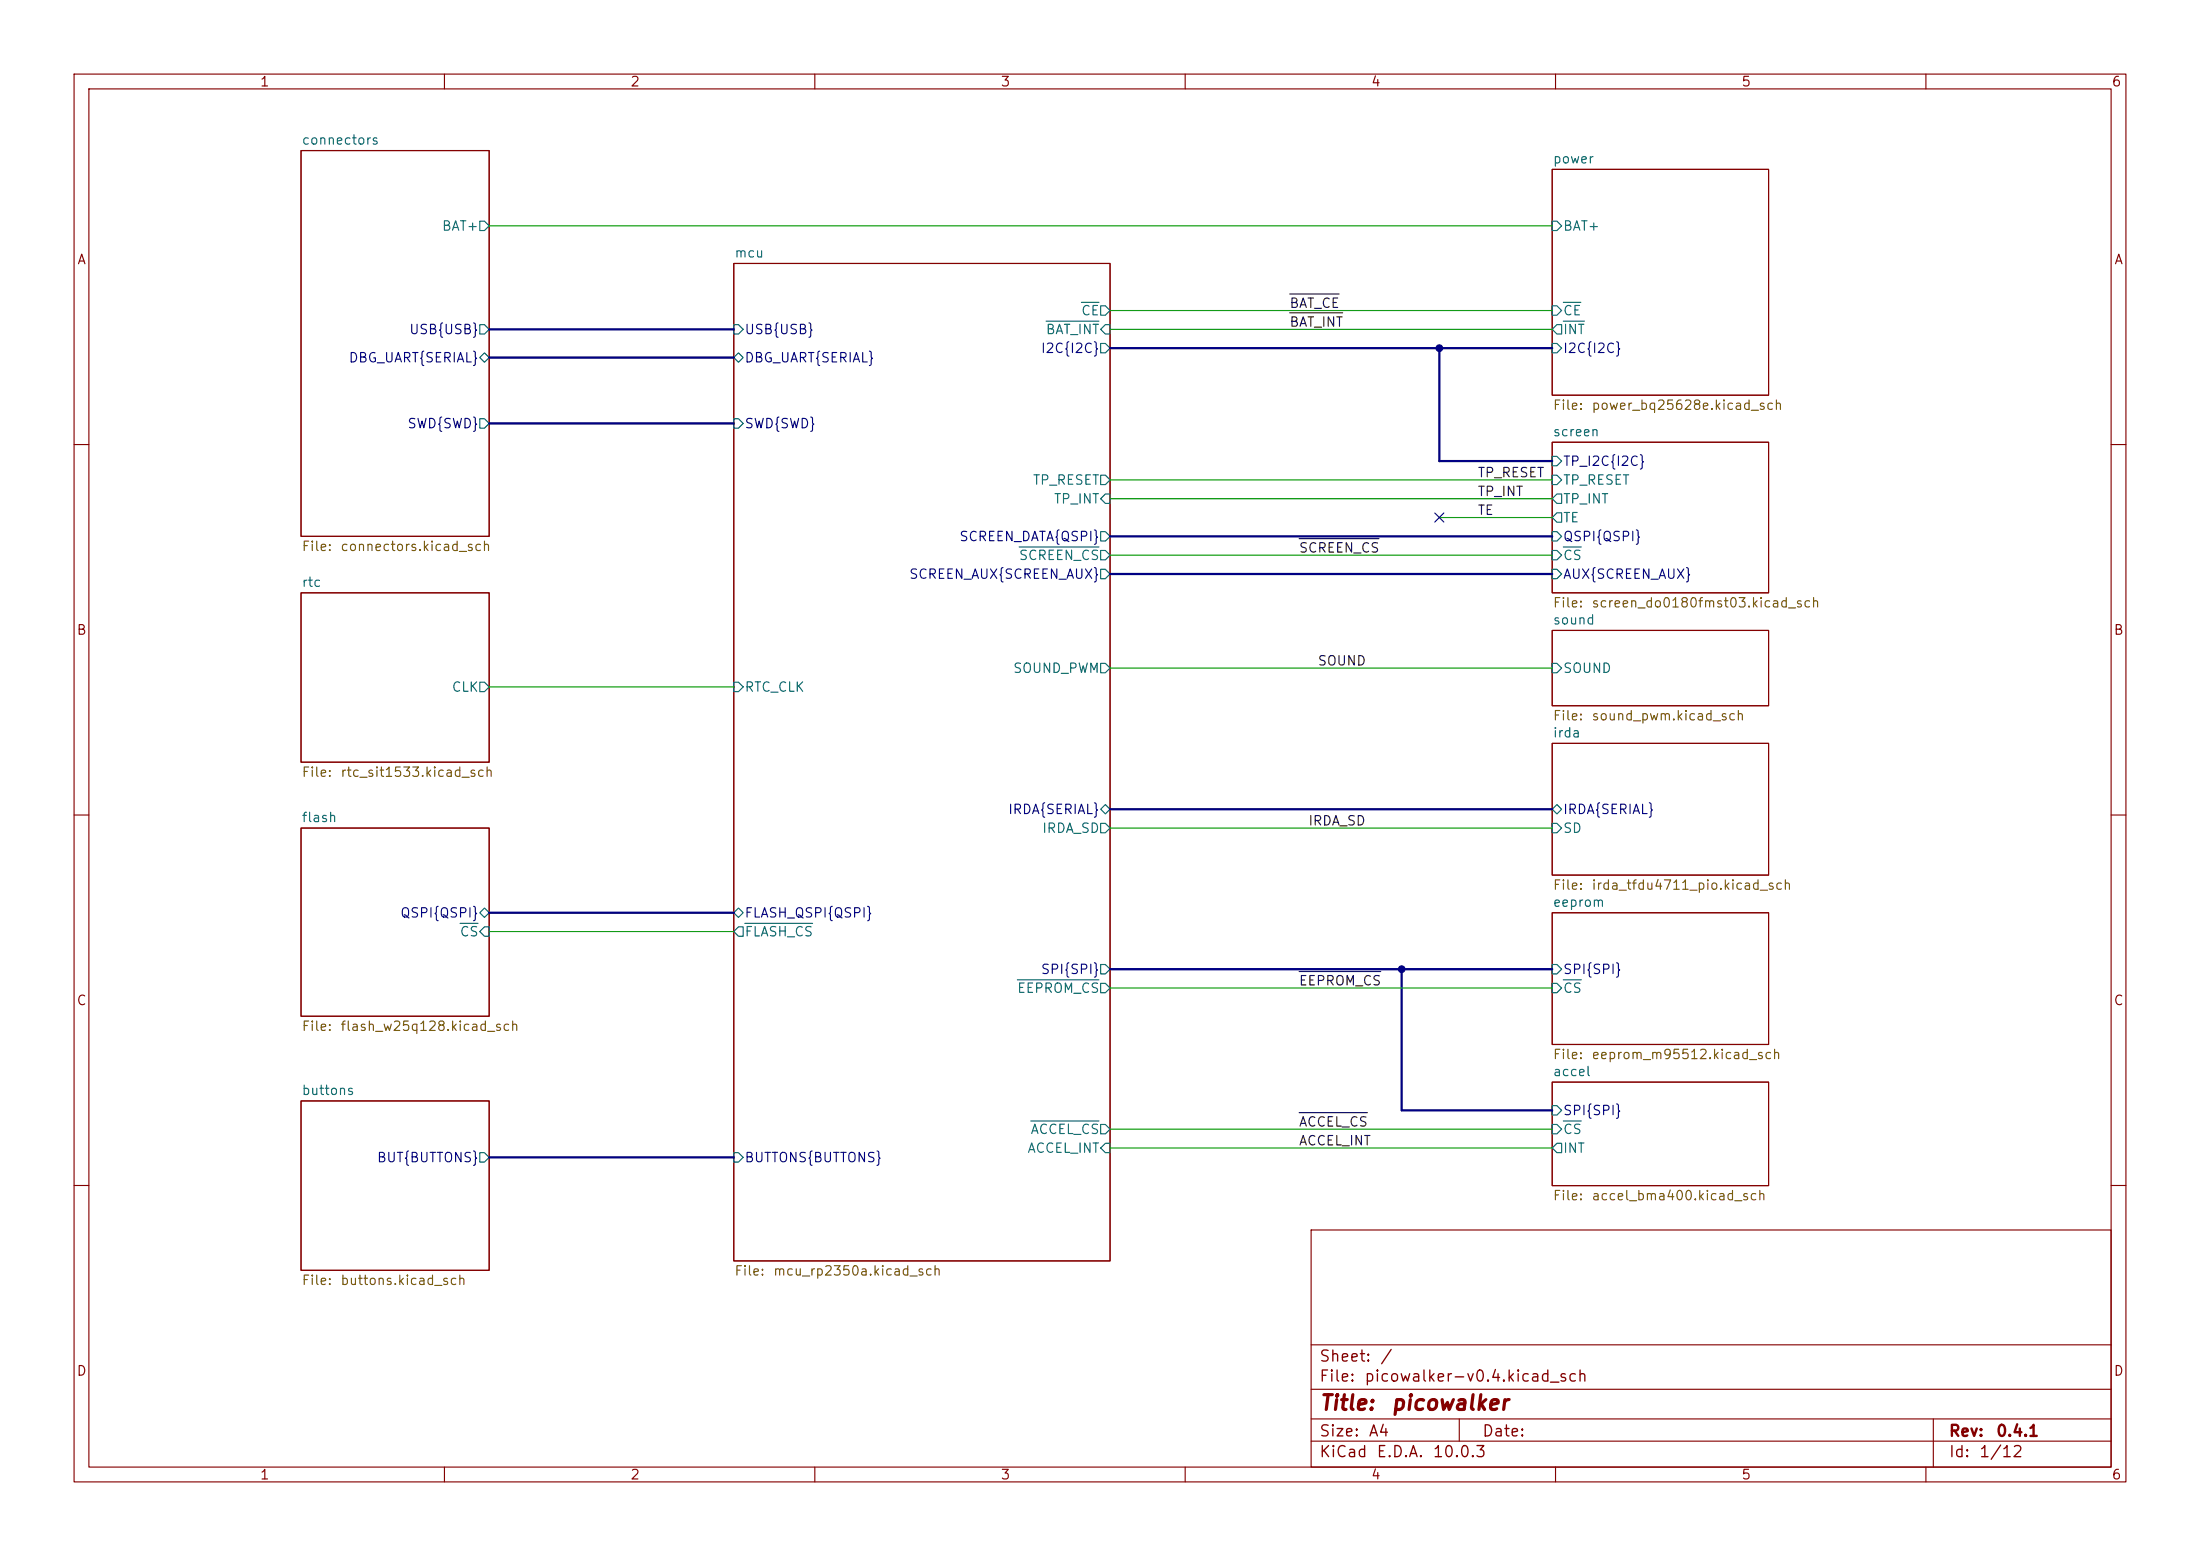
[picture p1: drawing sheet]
<svg xmlns="http://www.w3.org/2000/svg" width="297mm" height="210mm" viewBox="0 0 297 210" stroke-linecap="round" stroke-linejoin="round" font-family="sans-serif">
<g fill="none" stroke="#840000" stroke-width=".15">
<path d="M10 10h277v190h-277zM12 12h273v186h-273zM60 10v2M110 10v2M160 10v2M210 10v2M260 10v2M40.6 20.3h25.4v52.1h-25.4zM99.1 35.6h50.8v134.6h-50.8zM209.5 22.9h29.3v30.4h-29.3zM209.5 59.7h29.3v20.3h-29.3zM10 60h2"/>
<path d="M285 60h2M40.6 80h25.4v22.9h-25.4zM209.5 85.1h29.3v10.2h-29.3zM10 110h2M40.6 111.8h25.4v25.4h-25.4zM209.5 100.3h29.3v17.8h-29.3zM285 110h2M209.5 123.2h29.3v17.8h-29.3zM40.6 148.6h25.4v22.9h-25.4zM209.5 146.1h29.3v13.9h-29.3zM10 160h2M177 166h108v32h-108z"/>
<path d="M285 160h2M60 198v2M110 198v2M160 198v2M177 194.5h108M177 191.5h108M177 187.5h108M177 181.5h108M197 191.5v3M210 198v2M260 198v2M261 191.5v6.5"/>
</g>
<g fill="none" stroke="#006464" stroke-width=".15">
<path d="M64.8 29.8h.6l.6 .7-.6 .6h-.6zM209.5 29.8h.7l.6 .7-.6 .6h-.7zM64.8 43.8h.6l.6 .7-.6 .6h-.6zM64.8 48.3l.6-.7 .6 .7-.6 .6zM64.8 56.5h.6l.6 .7-.6 .6h-.6zM99.1 48.3l.6-.7 .6 .7-.6 .6zM99.1 43.8h.6l.6 .7-.6 .6h-.6zM99.1 56.5h.6l.6 .7-.6 .6h-.6zM141.2 43.3h7.2M146 40.8h2.4M148.6 46.4h.6l.7 .6-.7 .6h-.6zM148.6 41.3h.6l.7 .6-.7 .6h-.6z"/>
<path d="M149.2 43.8h.7v1.3h-.7l-.6-.6zM209.5 44.5l.7-.7h.6v1.3h-.6zM209.5 41.3h.7l.6 .6-.6 .6h-.7zM209.5 46.4h.7l.6 .6-.6 .6h-.7zM211 40.8h2.4M211 43.3h2.9M137.6 73.8h10.8M148.6 76.8h.6l.7 .7-.7 .6h-.6zM148.6 71.8h.6l.7 .6-.7 .6h-.6zM148.6 74.3h.6l.7 .6-.7 .7h-.6zM148.6 64.1h.6l.7 .7-.7 .6h-.6zM149.2 66.7h.7v1.2h-.7l-.6-.6z"/>
<path d="M209.5 74.3h.7l.6 .6-.6 .7h-.7zM209.5 76.8h.7l.6 .7-.6 .6h-.7zM209.5 71.8h.7l.6 .6-.6 .6h-.7zM209.5 61.6h.7l.6 .6-.6 .7h-.7zM209.5 67.3l.7-.6h.6v1.2h-.6zM209.5 64.1h.7l.6 .7-.6 .6h-.7zM209.5 69.9l.7-.7h.6v1.3h-.6zM211 73.8h2.5M64.8 92.1h.6l.6 .6-.6 .6h-.6zM99.1 92.1h.6l.6 .6-.6 .6h-.6zM148.6 89.5h.6l.7 .7-.7 .6h-.6zM209.5 89.5h.7l.6 .7-.6 .6h-.7z"/>
<path d="M148.6 109.2l.6-.6 .7 .6-.7 .7zM148.6 111.1h.6l.7 .7-.7 .6h-.6zM209.5 109.2l.7-.6 .6 .6-.6 .7zM209.5 111.1h.7l.6 .7-.6 .6h-.7zM62.1 124.6h2.4M64.8 123.2l.6-.6 .6 .6-.6 .6zM65.4 125.1h.6v1.3h-.6l-.6-.7zM99.1 125.7l.6-.6h.6v1.3h-.6zM99.1 123.2l.6-.6 .6 .6-.6 .6zM100.6 124.6h9.1M137.3 132.2h11.1M148.6 132.7h.6l.7 .7-.7 .6h-.6z"/>
<path d="M148.6 130.2h.6l.7 .6-.7 .6h-.6zM209.5 130.2h.7l.6 .6-.6 .6h-.7zM209.5 132.7h.7l.6 .7-.6 .6h-.7zM211 132.2h2.5M64.8 155.6h.6l.6 .6-.6 .6h-.6zM99.1 155.6h.6l.6 .6-.6 .6h-.6zM139.2 151.3h9.2M148.6 151.8h.6l.7 .6-.7 .6h-.6zM149.2 154.3h.7v1.3h-.7l-.6-.7zM209.5 151.8h.7l.6 .6-.6 .6h-.7zM209.5 149.2h.7l.6 .7-.6 .6h-.7zM210.2 154.3h.6v1.3h-.6l-.7-.7z"/>
<path d="M211 151.3h2.5"/>
</g>
<path d="M174.1 39.7h6.7M174.1 42.2h7.2M175.4 72.7h10.8M175.4 131.1h11M175.4 150.2h9.2" fill="none" stroke="#0f0f0f" stroke-width=".15"/>
<path d="M66 44.5h33.1M66 57.2h33.1M66 48.3h33.1M149.9 47h59.6M194.3 47v15.2h15.2M149.9 77.5h59.6M149.9 72.4h59.6M149.9 109.2h59.6M66 123.2h33.1M149.9 130.8h59.6M189.2 130.8v19.1h20.3M66 156.2h33.1" fill="none" stroke="#000084" stroke-width=".3"/>
<g fill="none" stroke="#009600" stroke-width=".15">
<path d="M66 30.5h143.5M149.9 44.5h59.6M149.9 41.9h59.6M149.9 64.8h59.6M149.9 74.9h59.6M149.9 67.3h59.6M194.3 69.9h15.2M66 92.7h33.1M149.9 90.2h59.6M149.9 111.8h59.6M66 125.7h33.1M149.9 133.4h59.6"/>
<path d="M149.9 154.9h59.6M149.9 152.4h59.6"/>
</g>
<path d="M193.7 69.2l1.2 1.3M194.9 69.2l-1.2 1.3" fill="none" stroke="#000084" stroke-width=".15"/>
<g fill="#000084" stroke="#000084" stroke-width=".14">
<circle cx="194.3" cy="47" r=".46"/>
<circle cx="189.2" cy="130.8" r=".46"/>
</g>
<g font-size="2" fill="#840000">
<text x="178" y="190.8">Title:</text>
<text x="187.7" y="190.8">picowalker</text>
</g>
<g font-size="1.5" fill="#840000">
<text x="178" y="184.2">Sheet:</text>
<text x="186.2" y="184.2">/</text>
<text x="178" y="186.9">File:</text>
<text x="184.1" y="186.9">picowalker-v0.4.kicad_sch</text>
<text x="178" y="197.1">KiCad</text>
<text x="178" y="194.3">Size:</text>
<text x="184.7" y="194.3">A4</text>
<text x="185.7" y="197.1">E.D.A.</text>
<text x="193.3" y="197.1">10.0.3</text>
<text x="200" y="194.3">Date:</text>
<text x="263" y="194.3">Rev:</text>
<text x="263" y="197.1">Id:</text>
<text x="267.1" y="197.1">1/12</text>
<text x="269.4" y="194.3">0.4.1</text>
</g>
<g font-size="1.3" fill="#840000">
<text x="35" y="12">1</text>
<text x="85" y="12">2</text>
<text x="135" y="12">3</text>
<text x="185" y="12">4</text>
<text x="235" y="12">5</text>
<text x="285" y="12">6</text>
<text x="10.3" y="36">A</text>
<text x="285.3" y="36">A</text>
<text x="10.3" y="86">B</text>
<text x="285.3" y="86">B</text>
<text x="10.3" y="136">C</text>
<text x="285.3" y="136">C</text>
<text x="10.3" y="186">D</text>
<text x="285.3" y="186">D</text>
<text x="35" y="200">1</text>
<text x="85" y="200">2</text>
<text x="135" y="200">3</text>
<text x="185" y="200">4</text>
<text x="235" y="200">5</text>
<text x="285" y="200">6</text>
</g>
<g font-size="1.3" fill="#006464">
<text x="40.6" y="19.8">connectors</text>
<text x="209.5" y="22.4">power</text>
<text x="59.6" y="31.5">BAT+</text>
<text x="99.1" y="35.1">mcu</text>
<text x="210.9" y="31.5">BAT+</text>
<text x="141.1" y="45.4">BAT_INT</text>
<text x="145.9" y="42.9">CE</text>
<text x="210.9" y="45.4">INT</text>
<text x="210.9" y="42.9">CE</text>
<text x="209.5" y="59.2">screen</text>
<text x="139.3" y="65.7">TP_RESET</text>
<text x="210.9" y="65.7">TP_RESET</text>
<text x="142.2" y="68.3">TP_INT</text>
<text x="210.9" y="68.3">TP_INT</text>
<text x="210.9" y="70.8">TE</text>
<text x="137.5" y="75.9">SCREEN_CS</text>
<text x="210.9" y="75.9">CS</text>
<text x="40.6" y="79.5">rtc</text>
<text x="209.5" y="84.6">sound</text>
<text x="60.9" y="93.7">CLK</text>
<text x="100.4" y="93.7">RTC_CLK</text>
<text x="136.7" y="91.1">SOUND_PWM</text>
<text x="210.9" y="91.1">SOUND</text>
<text x="209.5" y="99.8">irda</text>
<text x="40.6" y="111.3">flash</text>
<text x="140.6" y="112.7">IRDA_SD</text>
<text x="210.9" y="112.7">SD</text>
<text x="209.5" y="122.7">eeprom</text>
<text x="62" y="126.7">CS</text>
<text x="100.4" y="126.7">FLASH_CS</text>
<text x="137.2" y="134.3">EEPROM_CS</text>
<text x="210.9" y="134.3">CS</text>
<text x="40.6" y="148.1">buttons</text>
<text x="209.5" y="145.6">accel</text>
<text x="138.6" y="155.9">ACCEL_INT</text>
<text x="139" y="153.4">ACCEL_CS</text>
<text x="210.9" y="153.4">CS</text>
<text x="210.9" y="155.9">INT</text>
</g>
<g font-size="1.3" fill="#0f0f0f">
<text x="174" y="41.9">BAT_CE</text>
<text x="174" y="44.4">BAT_INT</text>
<text x="199.4" y="64.7">TP_RESET</text>
<text x="199.4" y="69.8">TE</text>
<text x="199.4" y="67.3">TP_INT</text>
<text x="175.3" y="74.9">SCREEN_CS</text>
<text x="177.8" y="90.1">SOUND</text>
<text x="176.5" y="111.7">IRDA_SD</text>
<text x="175.3" y="133.3">EEPROM_CS</text>
<text x="175.3" y="152.4">ACCEL_CS</text>
<text x="175.3" y="154.9">ACCEL_INT</text>
</g>
<g font-size="1.3" fill="#000084">
<text x="55.2" y="45.4">USB{USB}</text>
<text x="100.4" y="45.4">USB{USB}</text>
<text x="140.4" y="48">I2C{I2C}</text>
<text x="210.9" y="48">I2C{I2C}</text>
<text x="47" y="49.2">DBG_UART{SERIAL}</text>
<text x="100.4" y="49.2">DBG_UART{SERIAL}</text>
<text x="54.9" y="58.1">SWD{SWD}</text>
<text x="100.4" y="58.1">SWD{SWD}</text>
<text x="210.9" y="63.2">TP_I2C{I2C}</text>
<text x="129.4" y="73.4">SCREEN_DATA{QSPI}</text>
<text x="210.9" y="73.4">QSPI{QSPI}</text>
<text x="122.6" y="78.4">SCREEN_AUX{SCREEN_AUX}</text>
<text x="210.9" y="78.4">AUX{SCREEN_AUX}</text>
<text x="136" y="110.2">IRDA{SERIAL}</text>
<text x="210.9" y="110.2">IRDA{SERIAL}</text>
<text x="53.9" y="124.2">QSPI{QSPI}</text>
<text x="100.4" y="124.2">FLASH_QSPI{QSPI}</text>
<text x="140.4" y="131.8">SPI{SPI}</text>
<text x="210.9" y="131.8">SPI{SPI}</text>
<text x="210.9" y="150.8">SPI{SPI}</text>
<text x="50.8" y="157.2">BUT{BUTTONS}</text>
<text x="100.4" y="157.2">BUTTONS{BUTTONS}</text>
</g>
<g font-size="1.3" fill="#725600">
<text x="209.5" y="55.6">File:</text>
<text x="214.8" y="55.6">power_bq25628e.kicad_sch</text>
<text x="40.6" y="74.7">File:</text>
<text x="45.9" y="74.7">connectors.kicad_sch</text>
<text x="209.5" y="82.3">File:</text>
<text x="214.8" y="82.3">screen_do0180fmst03.kicad_sch</text>
<text x="209.5" y="97.5">File:</text>
<text x="214.8" y="97.5">sound_pwm.kicad_sch</text>
<text x="40.6" y="105.2">File:</text>
<text x="45.9" y="105.2">rtc_sit1533.kicad_sch</text>
<text x="209.5" y="120.4">File:</text>
<text x="214.8" y="120.4">irda_tfdu4711_pio.kicad_sch</text>
<text x="40.6" y="139.5">File:</text>
<text x="45.9" y="139.5">flash_w25q128.kicad_sch</text>
<text x="209.5" y="143.3">File:</text>
<text x="214.8" y="143.3">eeprom_m95512.kicad_sch</text>
<text x="209.5" y="162.3">File:</text>
<text x="214.8" y="162.3">accel_bma400.kicad_sch</text>
<text x="40.6" y="173.7">File:</text>
<text x="45.9" y="173.7">buttons.kicad_sch</text>
<text x="99.1" y="172.5">File:</text>
<text x="104.3" y="172.5">mcu_rp2350a.kicad_sch</text>
</g>
</svg>
